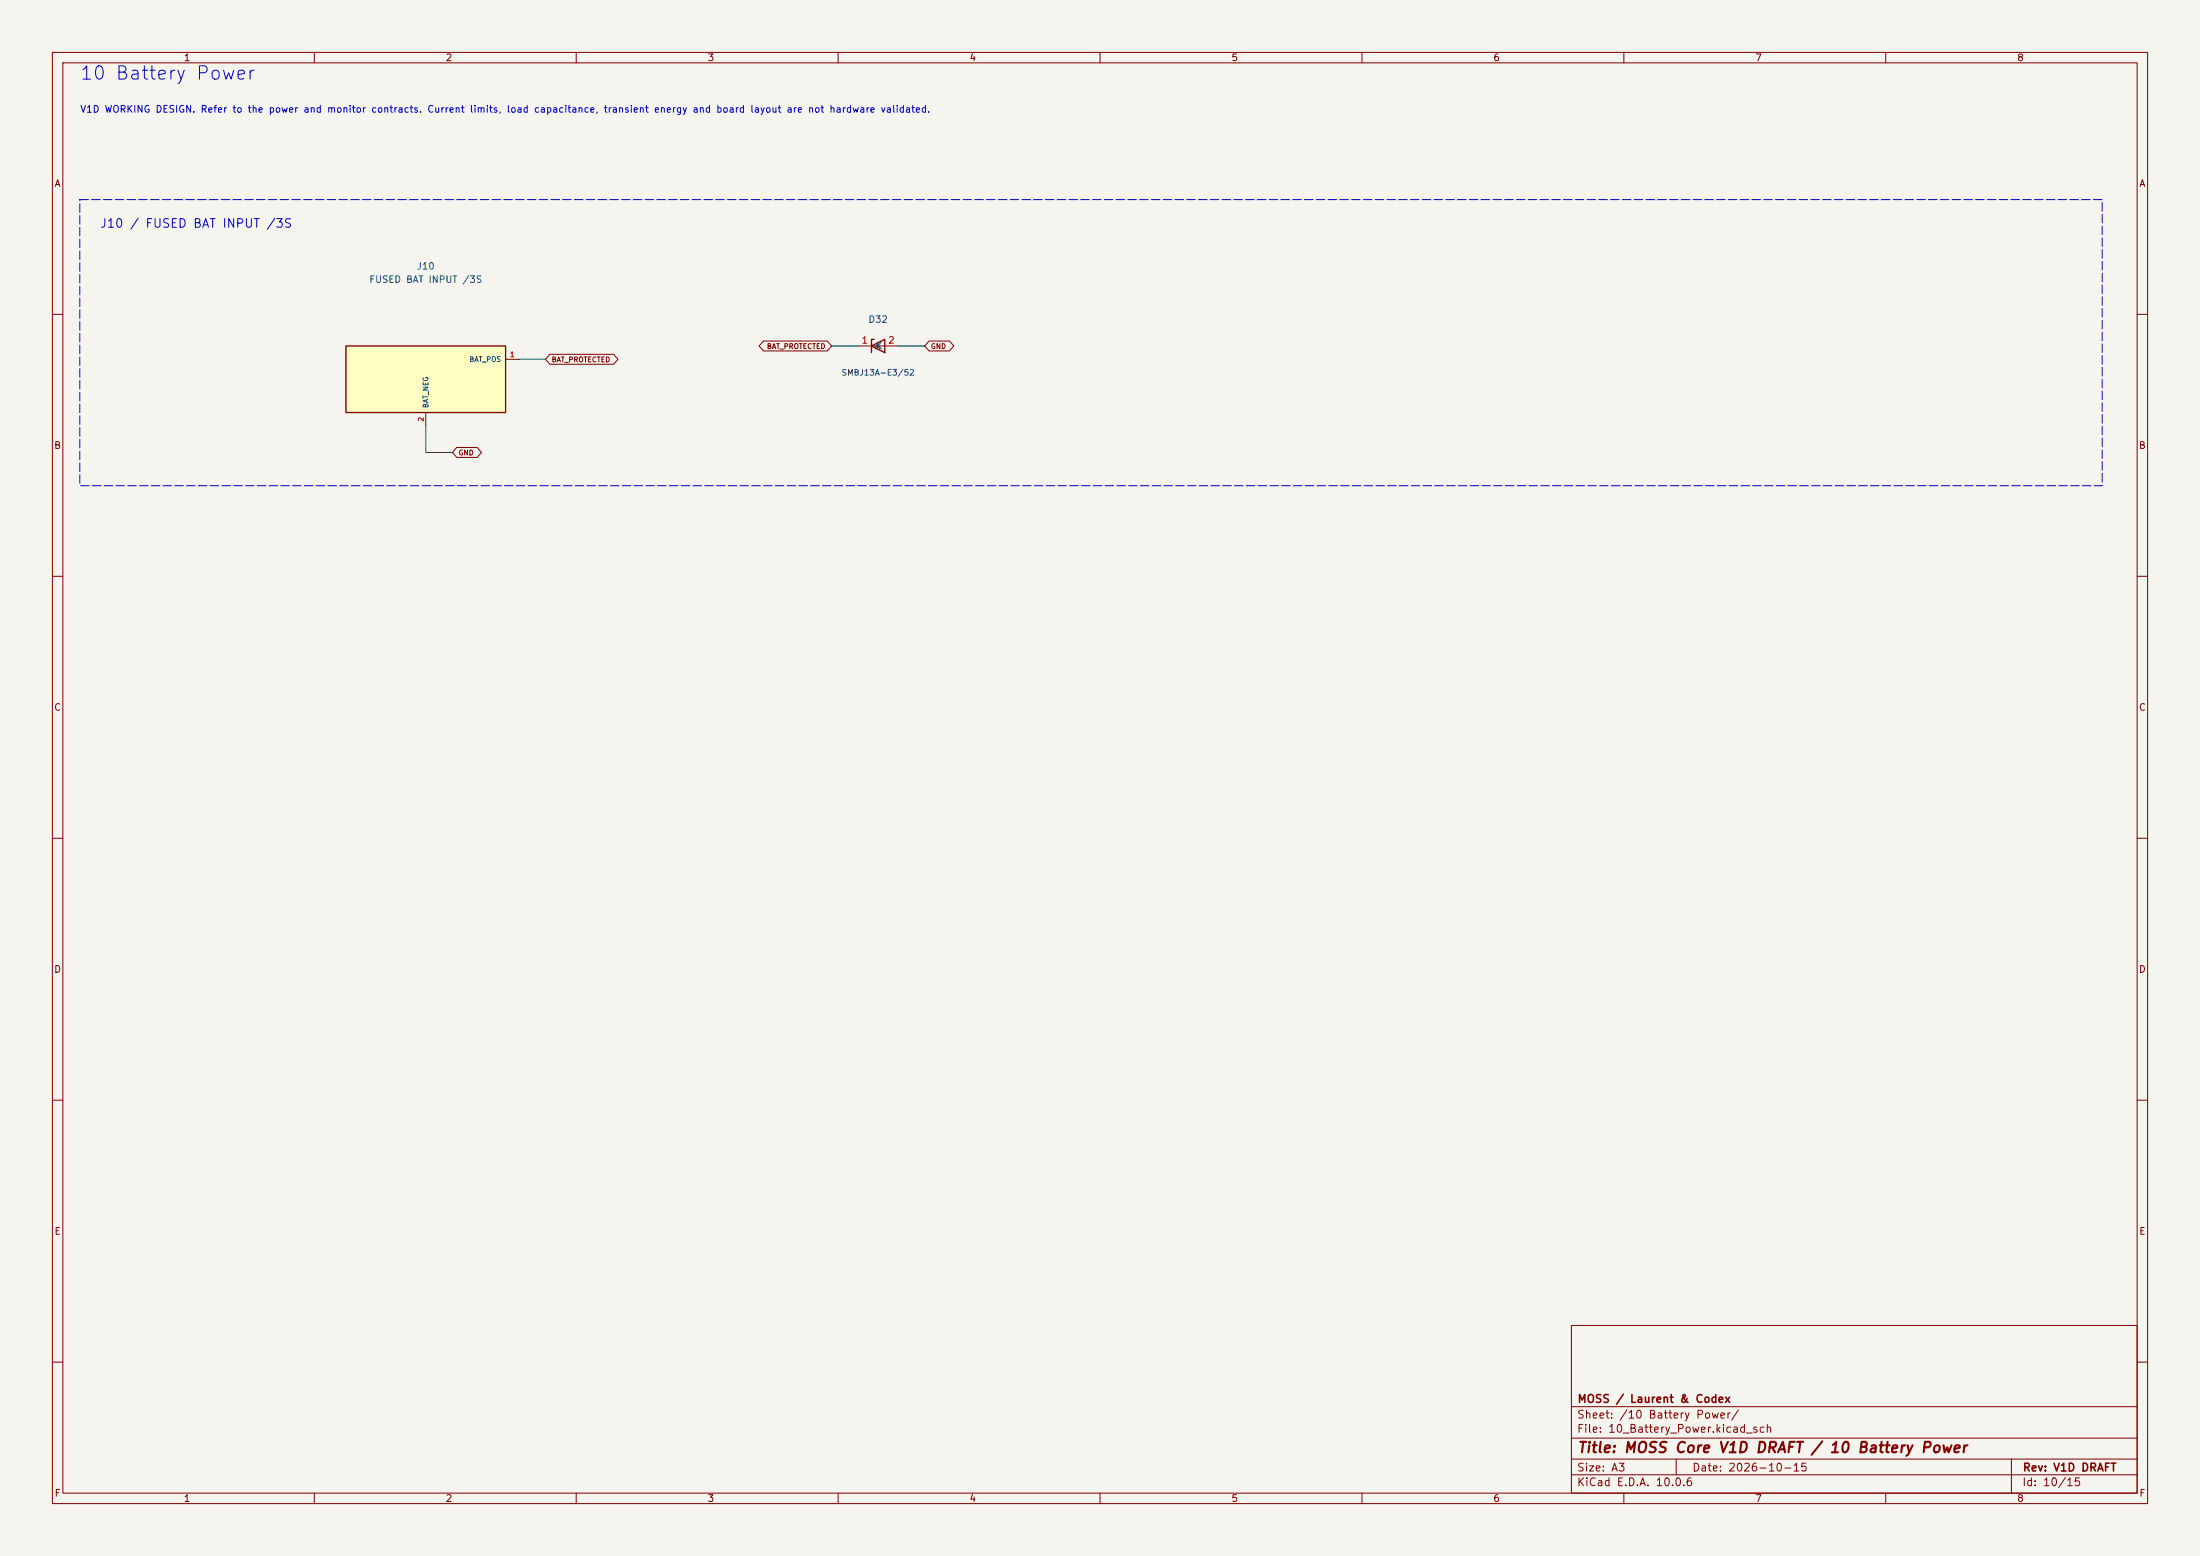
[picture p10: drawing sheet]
<svg xmlns="http://www.w3.org/2000/svg" width="420mm" height="297mm" viewBox="0 0 420 297" stroke-linecap="round" stroke-linejoin="round" font-family="sans-serif">
<path d="M0 0h420v297h-420z" fill="#f5f4ef" stroke="#f5f4ef" stroke-width=".19"/>
<g fill="none" stroke="#840000" stroke-width=".19">
<path d="M10 10h400v277h-400zM12 12h396v273h-396zM60 10v2M110 10v2M160 10v2M210 10v2M260 10v2M310 10v2M360 10v2M10 60h2M408 60h2M10 110h2"/>
<path d="M408 110h2M10 160h2M408 160h2M10 210h2M408 210h2M300 253h108v32h-108zM10 260h2M300 278.5h108M300 274.5h108M300 268.5h108M320 278.5v3M384 278.5v6.5"/>
<path d="M408 260h2M60 285v2M110 285v2M160 285v2M210 285v2M260 285v2M300 281.5h108M310 285v2M360 285v2"/>
</g>
<path d="M66 66h30.5v12.7h-30.5z" fill="#ffffc2"/>
<path d="M66 66h30.5v12.7h-30.5zM166.4 66l2.5-1.2v2.5zM166.9 64.8h-.5v2.5" fill="none" stroke="#840000" stroke-width=".25"/>
<path d="M81.3 78.7v2.6M96.5 68.6h2.6M105 67.6h12.1l.9 1-.9 .9h-12.1l-.9-.9zM145.7 65.1h12.2l.8 .9-.8 1h-12.2l-.8-1zM163.8 66h7.6M177.4 65.1h3.9l.8 .9-.8 1h-3.9l-.9-1zM87.2 85.4h3.9l.8 1-.8 .9h-3.9l-.8-.9z" fill="none" stroke="#840000" stroke-width=".19"/>
<path d="M99.1 68.6h5M158.7 66h5.1M171.4 66h5.1M81.3 81.3v5.1h5.1" fill="none" stroke="#009600" stroke-width=".19"/>
<path d="M15.2 38.1h386.1v54.6h-386.1v-54.6" fill="none" stroke="#0000c2" stroke-width=".19" stroke-dasharray="1.6 .6"/>
<text font-size="2.5" fill="#0000c2" x="15.1" y="15.9">10 Battery Power</text>
<text font-size="2" fill="#840000" x="301" y="277.8">Title: MOSS Core V1D DRAFT / 10 Battery Power</text>
<text font-size="1.6" fill="#0000c2" x="19" y="43.9">J10 / FUSED BAT INPUT /3S</text>
<g font-size="1.5" fill="#840000">
<text x="301" y="268.1">MOSS / Laurent &amp; Codex</text>
<text x="300.9" y="273.8">File: 10_Battery_Power.kicad_sch</text>
<text x="300.9" y="271.1">Sheet: /10 Battery Power/</text>
<text x="300.9" y="281.2">Size: A3</text>
<text x="322.9" y="281.2">Date: 2026-10-15</text>
<text x="386" y="281.2">Rev: V1D DRAFT</text>
<text x="300.9" y="284">KiCad E.D.A. 10.0.6</text>
<text x="385.9" y="284">Id: 10/15</text>
</g>
<g font-size="1.3" fill="#840000">
<text x="35" y="12">1</text>
<text x="85" y="12">2</text>
<text x="135" y="12">3</text>
<text x="185" y="12">4</text>
<text x="235" y="12">5</text>
<text x="285" y="12">6</text>
<text x="335" y="12">7</text>
<text x="385" y="12">8</text>
<text x="10.3" y="36">A</text>
<text x="408.3" y="36">A</text>
<text x="10.2" y="86">B</text>
<text x="408.2" y="86">B</text>
<text x="10.2" y="136">C</text>
<text x="408.2" y="136">C</text>
<text x="10.2" y="186">D</text>
<text x="408.2" y="186">D</text>
<text x="10.3" y="236">E</text>
<text x="408.3" y="236">E</text>
<text x="10.3" y="286">F</text>
<text x="35" y="287">1</text>
<text x="85" y="287">2</text>
<text x="135" y="287">3</text>
<text x="185" y="287">4</text>
<text x="235" y="287">5</text>
<text x="285" y="287">6</text>
<text x="335" y="287">7</text>
<text x="385" y="287">8</text>
<text x="408.3" y="286">F</text>
</g>
<text font-size="1.3" fill="#0000c2" x="15.2" y="21.8">V1D WORKING DESIGN. Refer to the power and monitor contracts. Current limits, load capacitance, transient energy and board layout are not hardware validated.</text>
<g font-size="1.3" fill="#006464">
<text x="79.5" y="51.8">J10</text>
<text x="70.4" y="54.3">FUSED BAT INPUT /3S</text>
<text x="165.7" y="61.9">D32</text>
<text x="166.8" y="67">A</text>
<text x="167.1" y="67">K</text>
</g>
<g font-size="1.3" fill="#a90000">
<text x="164.4" y="65.9">1</text>
<text x="169.4" y="65.9">2</text>
</g>
<text font-size="1.1" fill="#006464" x="160.6" y="72">SMBJ13A-E3/52</text>
<g font-size="1" fill="#006464">
<text x="89.5" y="69.3">BAT_POS</text>
<text x="82" y="78" transform="rotate(-90 82 78)">BAT_NEG</text>
</g>
<g font-size="1" fill="#a90000">
<text x="97.2" y="68.4">1</text>
<text x="81.1" y="80.6" transform="rotate(-90 81.1 80.6)">2</text>
</g>
<g font-size="1" fill="#840000">
<text x="105.2" y="69.4">BAT_PROTECTED</text>
<text x="146.3" y="66.8">BAT_PROTECTED</text>
<text x="177.6" y="66.8">GND</text>
<text x="87.4" y="87.1">GND</text>
</g>
</svg>
